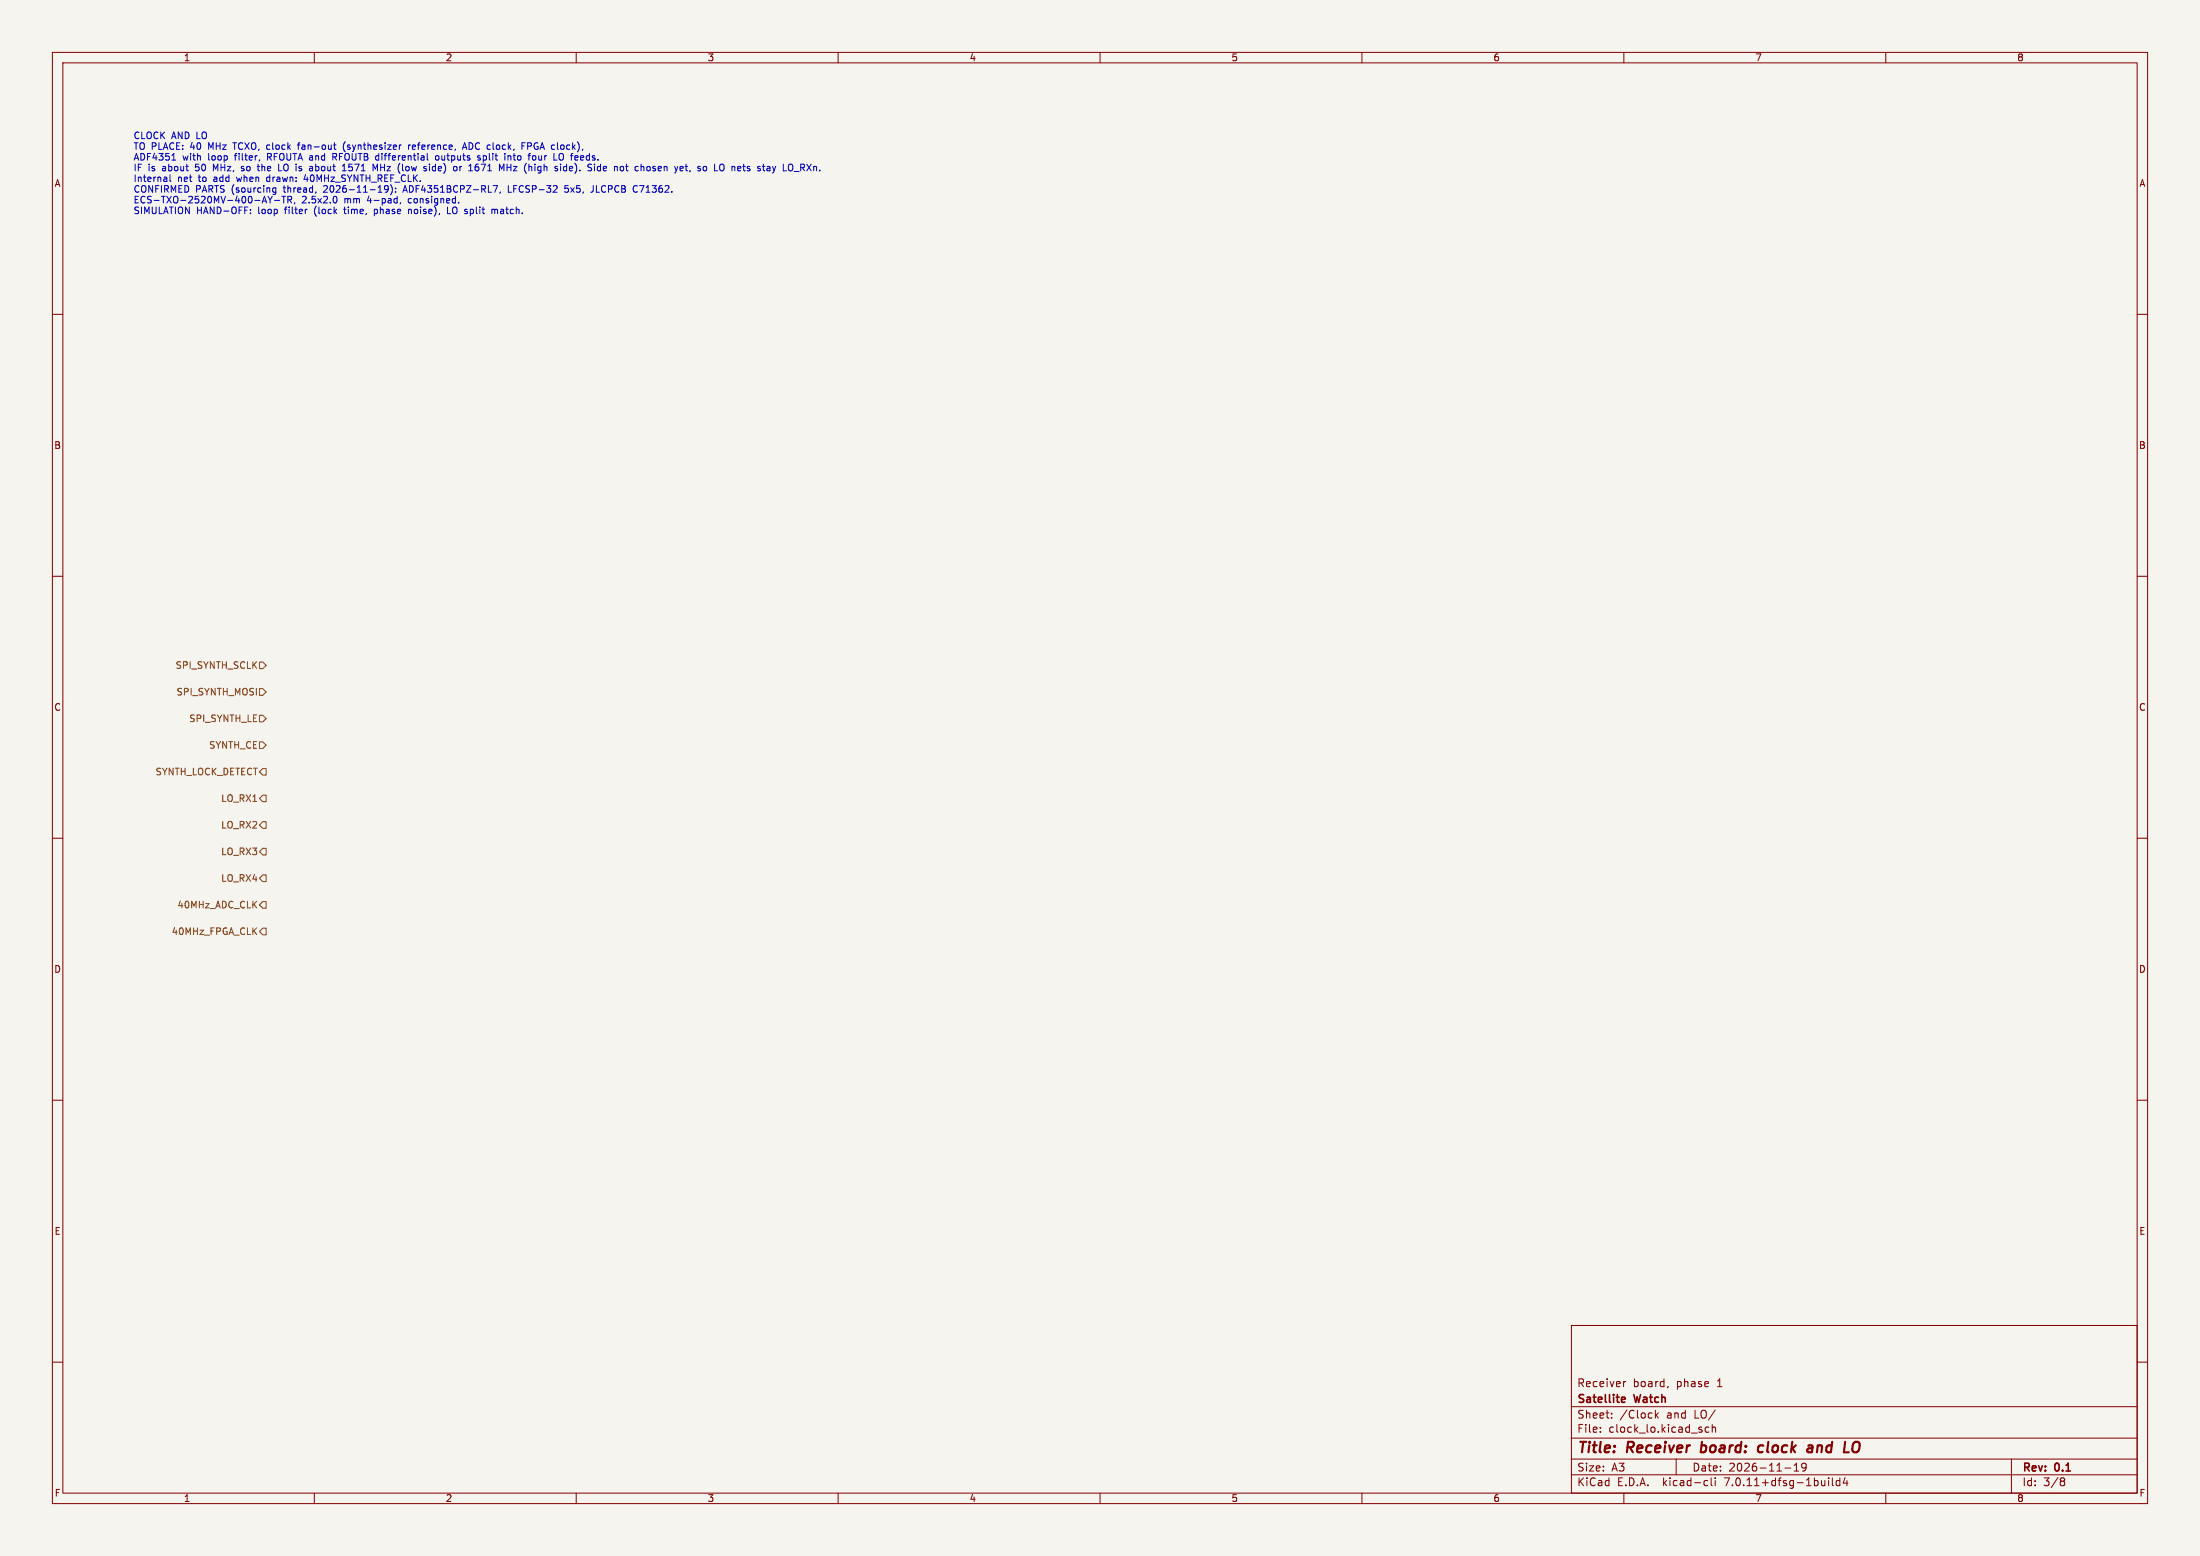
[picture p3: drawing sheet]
<svg xmlns="http://www.w3.org/2000/svg" width="420mm" height="297mm" viewBox="0 0 420 297" stroke-linecap="round" stroke-linejoin="round" font-family="sans-serif">
<path d="M0 0h420v297h-420z" fill="#f5f4ef" stroke="#f5f4ef" stroke-width=".19"/>
<g fill="none" stroke="#840000" stroke-width=".19">
<path d="M10 10h400v277h-400zM12 12h396v273h-396zM60 10v2M110 10v2M160 10v2M210 10v2M260 10v2M310 10v2M360 10v2M10 60h2M408 60h2M10 110h2"/>
<path d="M408 110h2M10 160h2M408 160h2M10 210h2M408 210h2M10 260h2M300 253h108v32h-108zM408 260h2M300 278.5h108M300 274.5h108M300 268.5h108M305.5 273.2v.2"/>
<path d="M305.5 272.5v.1M307.7 270.5v.2M307.7 269.8v.1M310.4 263.7l-.3 .1-.2 .2M316 269.2v1.5M316.2 270.1l.4 .6M316.6 269.7l-.6 .6M318.4 264.6l-.1 .3M320 278.5v3M326.2 272.5l-.4-.1-.3 .3 .2 .6h.5M326.9 272.5l.2-.1 .3 .1 .1 .9M326.9 271.9v1.5"/>
<path d="M342.5 279.7l.4-.4v1.5M344.8 279.9l-.3 .3h-.3l-.3-.3 .2-.5 .4-.1 .2 .1a.99 .99 0 0 1-.3 1.4h-.3M384 278.5v6.5M60 285v2M110 285v2M160 285v2M210 285v2M260 285v2M300 281.5h108M310 285v2M325.6 282.6l.4 .1M326 283.5l-.4 .1"/>
<path d="M326.7 282.1v1.3l.2 .2M327.4 282.1v.1M327.4 282.6v1M340.7 280.2h1.2M342.5 280.8h.9M349.1 282.1v.1M349.1 282.6v1M349.8 282.1v1.3l.2 .2M351.2 282.7l-.4-.1-.3 .3 .2 .6h.5M351.2 282.1v1.5M352.2 282l-.3 1.1h.9M352.6 282.6v1"/>
<path d="M360 285v2M393.6 282.1h.3l.3 .3-.3 .3M393.6 282.7h.3M393.9 282.7l.2 .2 .1 .4-.3 .3h-.3"/>
</g>
<path d="M324.7 277.1l.2 .1M324.9 275.2l-.2 2M336.6 276a.66 .66 0 0 0-1 .3v.5l.1 .3h.8M345.4 275.9l.6 .1-.1 1.2M345.9 277.1l-.7 .1M346 276.3l-.7 .1M353.7 275.9a.71 .71 0 0 1 .5-.7 .71 .71 0 0 1 .8 .3 1.47 1.47 0 0 1-.6 1.7h-.4l-.3-.3" fill="none" stroke="#840000" stroke-width=".4"/>
<path d="M309.6 267.6h.6M309.6 266.8l.4-.1 .3 .3-.8 .2" fill="none" stroke="#840000" stroke-width=".3"/>
<path d="M49.5 126.4h.7l.6 .6-.6 .6h-.7zM49.5 131.4h.7l.6 .7-.6 .6h-.7zM49.5 136.5h.7l.6 .7-.6 .6h-.7zM49.5 141.6h.7l.6 .6-.6 .7h-.7zM50.2 146.7h.6v1.3h-.6l-.7-.7zM50.2 151.8h.6v1.2h-.6l-.7-.6zM50.2 156.8h.6v1.3h-.6l-.7-.6zM50.2 161.9h.6v1.3h-.6l-.7-.6zM50.2 167h.6v1.3h-.6l-.7-.7zM50.2 172.1h.6v1.3h-.6l-.7-.7zM50.2 177.2h.6v1.2h-.6l-.7-.6z" fill="none" stroke="#725600" stroke-width=".19"/>
<g fill="none" stroke="#0000c2" stroke-width=".19">
<path d="M31.8 33.9l.1 .8M31.9 34.6l-.2 .1M31.9 34.1l-.2 .1M32.5 33.4v1.1l.1 .2M32.8 30.6h.7M33.2 29.3v1.3M46.1 32.5l.1 .1M46.1 31.8v.2l.1 .2M47.8 40v.1M49.1 31.8h.5M49.3 31.3v1.1l.3 .2M49.6 30.5l-.2 .2"/>
<path d="M50.5 37.5l.4 1.2M51 33.9l-.1 .1 .1 .6M51.1 37.5l.5 .6M51.6 38.1v.6M52 37.5l-.4 .6M52 36.5l.3 .2 .4-.1M52.4 38.3h1M52.7 35.8v1.1l-.3 .2h-.3M52.7 35.9l-.4-.1-.3 .3M53.2 31.3v1.3h.6M53.8 37.5h.7M54.2 37.5v1.2"/>
<path d="M55 37.5v1.2M55.3 38.1l.4 .6M55.7 37.9l-.3 .2h-.4M56.3 38.7l-.1 .2M56.8 27.7h.5M57.3 27.2l-.4 .2v1.1M58.3 33.3l-.3 .9h.8M58.5 39.9h.1M59.5 31.8l.2 .1v.7M59.7 32.5l-.2 .1M59.7 32.1h-.2M63.5 30h.5"/>
<path d="M63.7 27.7h.4M63.8 28.3l.3 .2M63.8 30l.5 .6M64 29.3h-.5v1.3M64.3 38l-.1 .6-.3 .1M65.4 32.6h.7M65.6 31.5l-.1 .1M65.6 39.9h.5M65.7 31.3v1.3M65.8 39.5v1.2M65.9 27.1a1.46 1.46 0 0 0 0 1.9M66.6 32.5h.1"/>
<path d="M66.6 31.3v.6M71.2 31.3l.4 .9 .5-.9v1.3M71.5 39.9v1.3M72.2 36.7h.7M73.4 35.7v.3l.2 .2h.3l.2-.2M74.1 35.7a.84 .84 0 0 1-.3 1h-.3M74.8 35.8v.8l-.3 .6M75.5 36.6v.1M75.5 35.9v.1M76.5 38.7l-.1 .2M77 36.3h.6M77.3 35.4l-.4 1.3"/>
<path d="M77.6 31.8l-.2 .2 .2 .5M78 27.7v.8M78 39.9v.9M78.4 27.7l-.4 .2M78.8 27.7v.8M79.3 28l-.6 .1M81.6 29.3v1.1l.1 .2M82 31.3v.2M82 31.8v.8M82.6 31.8l-.1 .2 .1 .5M83.3 29.8l-.2 .5 .3 .3 .3-.1 .1-.2-.1-.5M85.4 39.5v1.3h.6"/>
<path d="M87.5 38.6v.1M87.8 31.8v.8M87.9 31.9l-.1 .1M88.3 28.5l.4-1.3 .4 1.3M88.4 28.2h.6M89.8 31.3v1.3M91.2 31.8l.2 .3v.3l-.2 .2M91.2 29.8v.3l.5 .1v.2l-.2 .2-.3-.1M91.3 31.3l-.4 .2M94.1 35.4h.9l-.6 1.3M95.5 36.6l-.1 .3M96.8 31.3v1.3"/>
<path d="M96.8 31.9h.7M97 29.7v.9M97 29.8h.1M97 35.4v1.3h.6M97.5 29.8v.1M97.5 31.3v1.3M99.6 27.2h.6M99.6 27.9h.5M100.7 27.9h.5M101.2 27.2h-.5v1.3M101.7 29.8v.6l.2 .2 .3-.2M102.7 31.9v.6"/>
<path d="M106.7 29.7v.4a.42 .42 0 0 0 .2 .4 .42 .42 0 0 0 .5 0M107.6 32.4l.2 .2 .4-.1M107.8 36.6l.2 .1 .4-.1M108.2 31.8h-.4l-.2 .2M108.2 31.3v1.3M108.5 35.4h-.6l-.1 .6 .2-.1 .4 .1M113.3 35.4l-.1 1.1-.4 .2M114 32.4l.3 .2 .3-.1M114.6 31.8h-.3l-.3 .2M114.6 31.3v1.3M115.2 31.8v.7M115.8 32.1l-.6 .1"/>
<path d="M119.4 31.8h.5M119.8 32.6h.1M121.4 35.4l.3 .1M121.7 36.6l-.3 .1M123.9 31.8l.2 .2v.4l-.2 .2M131.8 32.5l-.2 .3M136.4 31.3v1.3h.6M137.4 31.5l.3-.2 .5 .2M139.9 31.8l.4 .1v.7M153.2 32l.4 .6M153.3 31.3l.3 .3-.1 .3-.2 .1M154 31.3l.9 1.3"/>
<path d="M154.9 31.3l-.9 1.3M47.8 40.7v.1M71.5 40.7l.3 .1M93.9 40.1l.4-.2 .1 .2M94.4 40.1l.2-.2 .3 .1 .1 .8M94.4 40.1v.7"/>
</g>
<g font-size="2.8" fill="#840000">
<text x="301" y="277.9">Title:</text>
<text x="310.6" y="277.9">Receiver</text>
<text x="325.5" y="277.9">board:</text>
<text x="337.3" y="277.9">clock</text>
<text x="347.5" y="277.9">and</text>
</g>
<g font-size="2.1" fill="#840000">
<text x="301" y="268.2">Satellite</text>
<text x="301" y="265">Receiver</text>
<text x="311.7" y="265">board,</text>
<text x="312.1" y="268.2">Watch</text>
<text x="320.1" y="265">phase</text>
<text x="328" y="265">1</text>
<text x="301" y="273.7">File:</text>
<text x="301" y="271">Sheet:</text>
<text x="307.1" y="273.7">clock_lo.kicad_sch</text>
<text x="309.2" y="271">/Clock</text>
<text x="318.2" y="271">and</text>
<text x="323.6" y="271">LO/</text>
<text x="301" y="281.1">Size:</text>
<text x="307.6" y="281.1">A3</text>
<text x="323" y="281.1">Date:</text>
<text x="330" y="281.1">2026-11-19</text>
<text x="386" y="281.3">Rev:</text>
<text x="392.4" y="281.3">0.1</text>
<text x="301" y="283.9">KiCad</text>
<text x="308.7" y="283.9">E.D.A.</text>
<text x="317.6" y="283.9">kicad-cli</text>
<text x="329.5" y="283.9">7.0.11+dfsg-1build4</text>
<text x="386" y="283.9">Id:</text>
<text x="390.1" y="283.9">3/8</text>
</g>
<g font-size="1.8" fill="#840000">
<text x="35" y="11.9">1</text>
<text x="85" y="11.9">2</text>
<text x="135" y="11.9">3</text>
<text x="185" y="11.9">4</text>
<text x="235" y="11.9">5</text>
<text x="285" y="11.9">6</text>
<text x="335" y="11.9">7</text>
<text x="385" y="11.9">8</text>
<text x="10.3" y="35.9">A</text>
<text x="408.3" y="35.9">A</text>
<text x="10.3" y="85.9">B</text>
<text x="408.2" y="85.9">B</text>
<text x="10.3" y="135.9">C</text>
<text x="408.2" y="135.9">C</text>
<text x="10.3" y="185.9">D</text>
<text x="408.2" y="185.9">D</text>
<text x="10.3" y="235.9">E</text>
<text x="408.3" y="235.9">E</text>
<text x="10.3" y="285.9">F</text>
<text x="35" y="286.9">1</text>
<text x="85" y="286.9">2</text>
<text x="135" y="286.9">3</text>
<text x="185" y="286.9">4</text>
<text x="235" y="286.9">5</text>
<text x="285" y="286.9">6</text>
<text x="335" y="286.9">7</text>
<text x="385" y="286.9">8</text>
<text x="408.3" y="285.9">F</text>
</g>
<g font-size="1.8" fill="#0000c2">
<text x="25.4" y="26.9">CLOCK</text>
<text x="25.4" y="28.9">TO PLACE:</text>
<text x="32.7" y="26.9">AND LO</text>
<text x="36.5" y="28.9">40</text>
<text x="40" y="28.9">MHz</text>
<text x="45" y="28.9">TCXO, clock</text>
<text x="57.8" y="28.9">fan-out</text>
<text x="66.6" y="28.9">(synthesizer</text>
<text x="79.2" y="28.9">reference,</text>
<text x="89.9" y="28.9">ADC clock,</text>
<text x="101.5" y="28.9">FPGA clock),</text>
<text x="25.4" y="31">ADF4351</text>
<text x="25.4" y="33">IF</text>
<text x="25.4" y="35.1">Internal</text>
<text x="28.3" y="33">is</text>
<text x="31.1" y="33">about</text>
<text x="33.9" y="35.1">net</text>
<text x="34.9" y="31">with</text>
<text x="37.6" y="33">50</text>
<text x="38" y="35.1">to</text>
<text x="39.8" y="31">loop</text>
<text x="41.1" y="35.1">add</text>
<text x="41.2" y="33">MHz,</text>
<text x="45.1" y="31">filter,</text>
<text x="45.7" y="35.1">when</text>
<text x="46.7" y="33">so</text>
<text x="50.1" y="33">the</text>
<text x="51.5" y="31">RFOUTA and</text>
<text x="51.6" y="35.1">drawn:</text>
<text x="54.2" y="33">LO is</text>
<text x="58.9" y="35.1">40MHz_SYNTH_REF_CLK.</text>
<text x="60.6" y="33">about</text>
<text x="64.4" y="31">RFOUTB differential</text>
<text x="67" y="33">1571</text>
<text x="73.1" y="33">MHz</text>
<text x="78" y="33">(low</text>
<text x="83.2" y="33">side)</text>
<text x="84.4" y="31">outputs</text>
<text x="89.1" y="33">or</text>
<text x="92.2" y="33">1671</text>
<text x="92.7" y="31">split</text>
<text x="98" y="31">into</text>
<text x="98.2" y="33">MHz</text>
<text x="102.8" y="31">four</text>
<text x="103.2" y="33">(high</text>
<text x="107.8" y="31">LO feeds.</text>
<text x="109.2" y="33">side).</text>
<text x="115.7" y="33">Side</text>
<text x="121" y="33">not</text>
<text x="125.2" y="33">chosen</text>
<text x="133" y="33">yet,</text>
<text x="137.5" y="33">so</text>
<text x="140.9" y="33">LO nets</text>
<text x="149.6" y="33">stay</text>
<text x="154.6" y="33">LO_RXn.</text>
<text x="25.4" y="37.1">CONFIRMED PARTS (sourcing</text>
<text x="25.4" y="39.1">ECS-TXO-2520MV-400-AY-TR,</text>
<text x="25.4" y="41.2">SIMULATION</text>
<text x="37.5" y="41.2">HAND-OFF:</text>
<text x="49.4" y="41.2">loop</text>
<text x="54.4" y="37.1">thread,</text>
<text x="54.7" y="41.2">filter</text>
<text x="57.6" y="39.1">2.5x2.0</text>
<text x="60.4" y="41.2">(lock</text>
<text x="62.3" y="37.1">2026-11-19):</text>
<text x="65.8" y="39.1">mm</text>
<text x="66.4" y="41.2">time,</text>
<text x="70.4" y="39.1">4-pad,</text>
<text x="72.3" y="41.2">phase</text>
<text x="77.7" y="37.1">ADF4351BCPZ-RL7,</text>
<text x="78.4" y="39.1">consigned.</text>
<text x="79" y="41.2">noise),</text>
<text x="86.7" y="41.2">LO split</text>
<text x="95.5" y="41.2">match.</text>
<text x="97.9" y="37.1">LFCSP-32</text>
<text x="108.9" y="37.1">5x5,</text>
<text x="114.1" y="37.1">JLCPCB</text>
<text x="122.4" y="37.1">C71362.</text>
</g>
<g font-size="1.8" fill="#725600">
<text x="33.4" y="127.9">SPI_SYNTH_SCLK</text>
<text x="33.6" y="132.9">SPI_SYNTH_MOSI</text>
<text x="36" y="138">SPI_SYNTH_LE</text>
<text x="39.8" y="143.1">SYNTH_CE</text>
<text x="29.6" y="148.2">SYNTH_LOCK_DETECT</text>
<text x="42.1" y="153.3">LO_RX1</text>
<text x="42.1" y="158.3">LO_RX2</text>
<text x="42.1" y="163.4">LO_RX3</text>
<text x="33.8" y="173.6">40MHz_ADC_CLK</text>
<text x="42.1" y="168.5">LO_RX4</text>
<text x="32.7" y="178.7">40MHz_FPGA_CLK</text>
</g>
</svg>
